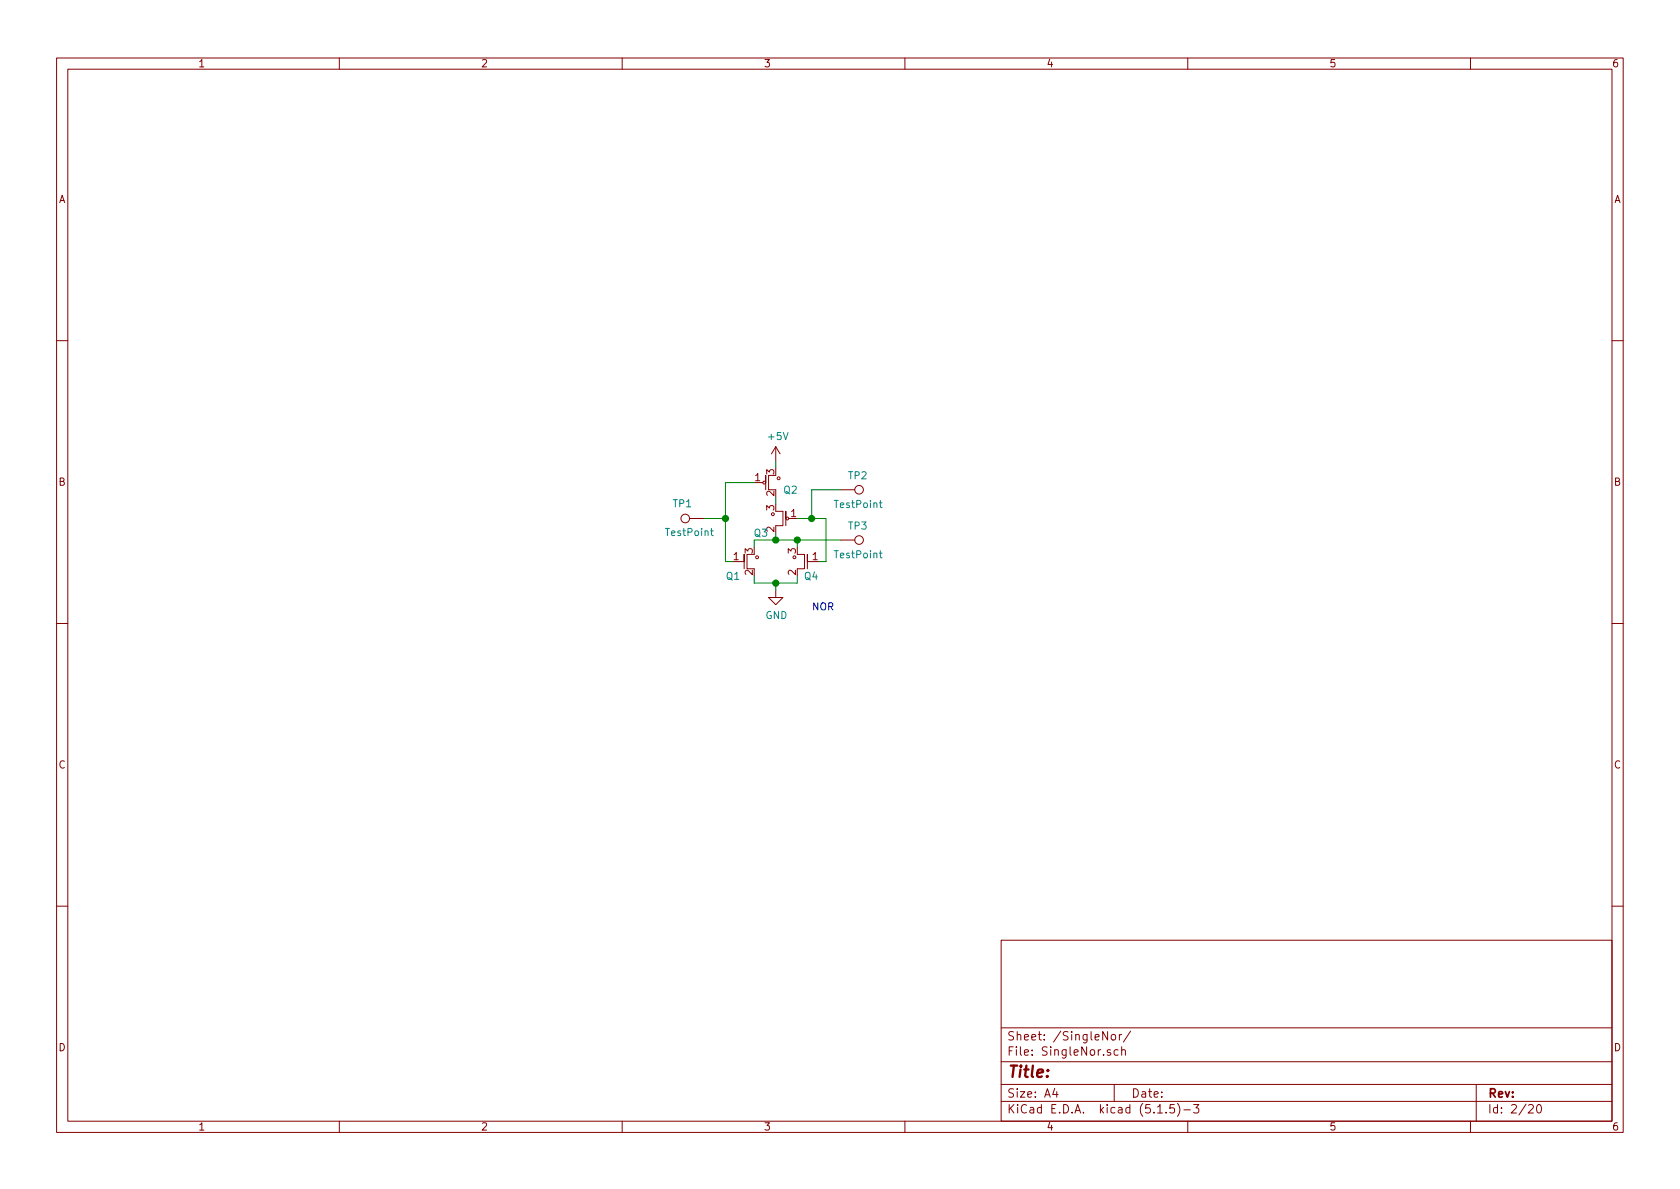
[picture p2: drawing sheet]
EESchema Schematic File Version 4
EELAYER 30 0
EELAYER END
$Descr A4 11693 8268
encoding utf-8
Sheet 2 20
Title ""
Date ""
Rev ""
Comp ""
Comment1 ""
Comment2 ""
Comment3 ""
Comment4 ""
$EndDescr
$Comp
L LogicQ:PM Q?
U 1 1
P 5400 3350
AR Path="/5EC78B9D" Ref="Q?"  Part="1" 
AR Path="/5EC44C8C/5EC78B9D" Ref="Q2"  Part="1" 
F 0 "Q2" H 5450 3300 50  0000 L CNN
F 1 "PM" H 5500 3250 50  0001 C CNN
F 2 "LogicQ:SOT-23-P" H 5200 3350 50  0001 C CNN
F 3 "" H 5400 3350 50  0001 C CNN
	1    5400 3350
	1    0    0    -1  
$EndComp
$Comp
L LogicQ:PM Q?
U 1 1
P 5400 3600
AR Path="/5EC78BA3" Ref="Q?"  Part="1" 
AR Path="/5EC44C8C/5EC78BA3" Ref="Q3"  Part="1" 
F 0 "Q3" H 5450 3500 50  0000 L CNN
F 1 "PM" H 5500 3500 50  0001 C CNN
F 2 "LogicQ:SOT-23-P" H 5200 3600 50  0001 C CNN
F 3 "" H 5400 3600 50  0001 C CNN
	1    5400 3600
	-1   0    0    -1  
$EndComp
$Comp
L LogicQ:NM Q?
U 1 1
P 5250 3900
AR Path="/5EC78BA9" Ref="Q?"  Part="1" 
AR Path="/5EC44C8C/5EC78BA9" Ref="Q1"  Part="1" 
F 0 "Q1" H 5050 3800 50  0000 L CNN
F 1 "NM" H 5350 3800 50  0001 C CNN
F 2 "LogicQ:SOT-23-N" H 5050 3900 50  0001 C CNN
F 3 "" H 5250 3900 50  0001 C CNN
	1    5250 3900
	1    0    0    -1  
$EndComp
Wire Wire Line
	5400 3700 5400 3750
Wire Wire Line
	5400 3750 5250 3750
Wire Wire Line
	5250 3750 5250 3800
Connection ~ 5400 3750
Wire Wire Line
	5400 3450 5400 3500
Wire Wire Line
	5250 4000 5250 4050
$Comp
L power:GND #PWR?
U 1 1
P 5400 4100
AR Path="/5EC78BB5" Ref="#PWR?"  Part="1" 
AR Path="/5EC44C8C/5EC78BB5" Ref="#PWR0101"  Part="1" 
F 0 "#PWR0101" H 5400 3850 50  0001 C CNN
F 1 "GND" H 5405 3927 50  0000 C CNN
F 2 "" H 5400 4100 50  0001 C CNN
F 3 "" H 5400 4100 50  0001 C CNN
	1    5400 4100
	1    0    0    -1  
$EndComp
Wire Wire Line
	5400 4100 5400 4050
Wire Wire Line
	5250 4050 5400 4050
Connection ~ 5400 4050
Wire Wire Line
	5400 3750 5550 3750
Wire Wire Line
	5550 3750 5550 3800
Wire Wire Line
	5550 4050 5550 4000
Wire Wire Line
	5400 4050 5550 4050
$Comp
L LogicQ:NM Q?
U 1 1
P 5550 3900
AR Path="/5EC78BC2" Ref="Q?"  Part="1" 
AR Path="/5EC44C8C/5EC78BC2" Ref="Q4"  Part="1" 
F 0 "Q4" H 5400 3800 50  0000 L CNN
F 1 "NM" H 5650 3800 50  0001 C CNN
F 2 "LogicQ:SOT-23-N" H 5350 3900 50  0001 C CNN
F 3 "" H 5550 3900 50  0001 C CNN
	1    5550 3900
	-1   0    0    -1  
$EndComp
Wire Wire Line
	5550 3600 5650 3600
Wire Wire Line
	5750 3600 5750 3900
Wire Wire Line
	5750 3900 5700 3900
Wire Wire Line
	5250 3350 5050 3350
Wire Wire Line
	5050 3350 5050 3600
Wire Wire Line
	5050 3900 5100 3900
Wire Wire Line
	5400 3250 5400 3200
$Comp
L power:+5V #PWR?
U 1 1
P 5400 3200
AR Path="/5EC78BCF" Ref="#PWR?"  Part="1" 
AR Path="/5EC44C8C/5EC78BCF" Ref="#PWR0102"  Part="1" 
F 0 "#PWR0102" H 5400 3050 50  0001 C CNN
F 1 "+5V" H 5415 3373 50  0000 C CNN
F 2 "" H 5400 3200 50  0001 C CNN
F 3 "" H 5400 3200 50  0001 C CNN
	1    5400 3200
	1    0    0    -1  
$EndComp
Text Notes 5650 4250 0    50   ~ 0
NOR\n
$Comp
L Connector:TestPoint TP?
U 1 1
P 4900 3600
AR Path="/5EC78BD6" Ref="TP?"  Part="1" 
AR Path="/5EC44C8C/5EC78BD6" Ref="TP1"  Part="1" 
F 0 "TP1" V 5000 3750 50  0000 C CNN
F 1 "TestPoint" V 4800 3700 50  0000 C CNN
F 2 "Connector_PinSocket_2.54mm:PinSocket_1x01_P2.54mm_Vertical" H 5100 3600 50  0001 C CNN
F 3 "~" H 5100 3600 50  0001 C CNN
	1    4900 3600
	0    -1   -1   0   
$EndComp
Wire Wire Line
	4900 3600 5050 3600
Connection ~ 5050 3600
Wire Wire Line
	5050 3600 5050 3900
Wire Wire Line
	5550 3750 5850 3750
Connection ~ 5550 3750
$Comp
L Connector:TestPoint TP?
U 1 1
P 5850 3750
AR Path="/5EC78BE1" Ref="TP?"  Part="1" 
AR Path="/5EC44C8C/5EC78BE1" Ref="TP3"  Part="1" 
F 0 "TP3" V 5750 3800 50  0000 L CNN
F 1 "TestPoint" V 5950 3700 50  0000 L CNN
F 2 "Connector_PinSocket_2.54mm:PinSocket_1x01_P2.54mm_Vertical" H 6050 3750 50  0001 C CNN
F 3 "~" H 6050 3750 50  0001 C CNN
	1    5850 3750
	0    1    1    0   
$EndComp
$Comp
L Connector:TestPoint TP?
U 1 1
P 5850 3400
AR Path="/5EC78BE7" Ref="TP?"  Part="1" 
AR Path="/5EC44C8C/5EC78BE7" Ref="TP2"  Part="1" 
F 0 "TP2" V 5750 3450 50  0000 L CNN
F 1 "TestPoint" V 5950 3350 50  0000 L CNN
F 2 "Connector_PinSocket_2.54mm:PinSocket_1x01_P2.54mm_Vertical" H 6050 3400 50  0001 C CNN
F 3 "~" H 6050 3400 50  0001 C CNN
	1    5850 3400
	0    1    1    0   
$EndComp
Wire Wire Line
	5850 3400 5650 3400
Wire Wire Line
	5650 3400 5650 3600
Connection ~ 5650 3600
Wire Wire Line
	5650 3600 5750 3600
$EndSCHEMATC
